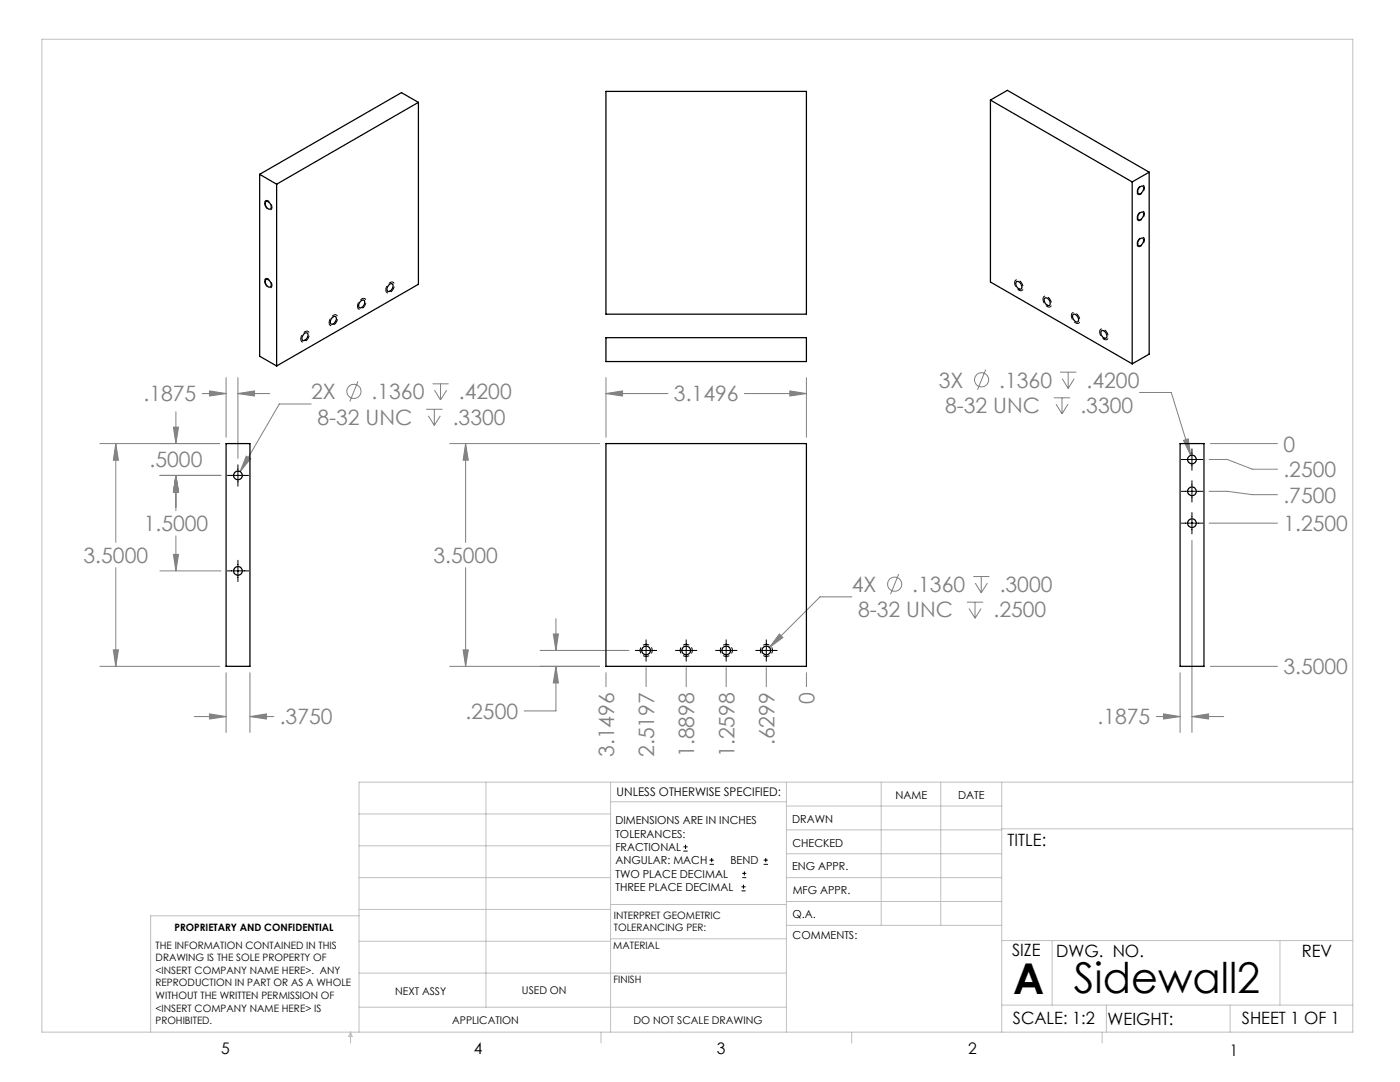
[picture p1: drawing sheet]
<svg xmlns="http://www.w3.org/2000/svg" width="279mm" height="216mm" viewBox="0 0 279 216" stroke-linecap="round" stroke-linejoin="round" font-family="sans-serif">
<g fill="none" stroke="#808080" stroke-width=".2">
<path d="M40.4 78.5h4.7M41.8 78l3.3 .5-3.3 .5zM45.1 75.4v11.8M47.5 78.5l3.3-.5v1zM47.5 78.5h6.3M47.5 75.4v16.1M71.4 76.1l-1.6 4M86.3 76.6h3.2M86.7 77.9l1.2 1.9M87.9 76.6v3.2M89.1 77.9l-1.2 1.9M120.9 78.5l3.3-.5v1z"/>
<path d="M120.9 75.4v11.8M120.9 78.5h12.4M148.6 78.5h12.3M157.6 78l3.3 .5-3.3 .5zM160.9 75.4v11.8M196.7 73.8l-1.6 4M210.3 79.4h3.3M211.6 74.3h3.2M211.9 79.4v3.2M212 75.6l1.2 1.9M213.2 74.3v3.2M214.4 75.6l-1.2 1.9"/>
<path d="M227.4 78.3h6.4l3.8 12.6M19.9 88.5h24M23.1 88.5l.5 3.3h-1zM23.1 88.5v19.7M31.9 94.9h12.2M34.6 85.2h1l-.5 3.3zM35.1 94.9l.5 3.3h-1zM35.1 82.2v6.3M35.1 94.9v7M49.1 91l.9 .5-2.1 2.6zM62.1 80.6h-6.4l-7.8 13.5M85.1 81.7h3.2"/>
<path d="M85.5 83l1.2 1.9M86.7 81.7v3.2M87.9 83l-1.2 1.9M89.7 88.5h30M92.9 88.5l.6 3.3h-1.1zM92.9 88.5v19.7M210.7 80.6l1.2 2M213.1 80.6l-1.2 2M236.2 87.9l.9-.3 .5 3.3zM241.3 91.7h3.6l5 1.9h5.1M241.3 98h3.6l5 .7h5.1M241.5 88.5h13.5"/>
<path d="M23.1 113.3v19.7M31.9 113.9h12.2M34.6 110.6h1l-.5 3.3zM35.1 106.9v7M92.9 113.3v19.7M170 119.1h-6.3l-10.1 10.1M179.4 114.5l-1.7 4.1M194.2 115h3.2M194.6 116.3l1.2 2M195.8 115v3.3M197.1 116.3l-1.3 2M237.9 107.8v38.4"/>
<path d="M241.3 104.4h13.7M19.9 133h24M22.6 129.7h1l-.5 3.3zM45.1 134.2v12M49.9 134.2v12M89.7 133h30M92.4 129.7h1.1l-.6 3.3zM107.8 129.8h17.7M110.4 126.5h1l-.5 3.3zM110.9 133l.5 3.3h-1zM110.9 133v8.9h-6.3M110.9 123.4v6.4"/>
<path d="M120.9 134.2v2.8M128.9 133.2v3.8M136.9 133.2v3.8M144.9 133.2v3.8M152.9 133.2v3.8M155.5 126.5l.7 .7-2.6 2zM160.9 134.2v2.8M193 120.2h3.2M193.4 121.4l1.2 2M194.6 120.2v3.2M195.8 121.4l-1.2 2M235.5 134.2v12"/>
<path d="M241.5 133h13.5M38.8 143h6.3M41.8 142.5l3.3 .5-3.3 .5zM49.9 143l3.3-.5v1zM49.9 143h4.7M230.8 143h4.7M232.2 142.5l3.3 .5-3.3 .5zM237.9 143l3.3-.5v1zM237.9 143h6.3"/>
<circle cx="70.6" cy="78.1" r="1.42"/>
<circle cx="195.9" cy="75.8" r="1.41"/>
<circle cx="178.6" cy="116.6" r="1.4"/>
</g>
<g fill="none" stroke="#000" stroke-width=".2">
<path d="M45.4 94.9h4.2M47.5 92.7v4.3M235.8 98h4.2M235.8 91.7h4.2M237.9 89.6v4.2M237.9 95.9v4.3M45.4 113.9h4.2M47.5 111.8v4.3M235.8 104.4h4.2M237.9 102.3v4.2M126.8 129.8h4.3M128.9 127.7v4.2"/>
<path d="M134.8 129.8h4.3M136.9 127.7v4.2M142.8 129.8h4.3M144.9 127.7v4.2M150.8 129.8h4.3M152.9 127.7v4.2M136.4 169.8h.8M136.4 169h.8M136.8 168.6v.8M141.6 172.5h.9M141.6 171.6h.9M142 171.2v.8"/>
<path d="M148 177.8h.8M148 177h.8M148.1 175.1h.8M148.1 174.3h.8M148.4 176.5v.8M148.6 173.9v.8M152.4 172.5h.8M152.4 171.6h.8M152.8 171.2v.8"/>
</g>
<path d="M226.9 38.3a1.14 1.14 0 0 1 1.4-1.2 1.21 1.21 0 0 1-1.2 1.7l-.2-.5M52.8 56.1a.52 .52 0 0 1 .4-.6 .52 .52 0 0 1 .6 .4 .94 .94 0 0 1 .1 1.5l-.4-.1-.4-.3-.3-.9M52.8 40.5a.52 .52 0 0 1 .4-.5 .52 .52 0 0 1 .6 .3 .94 .94 0 0 1 .1 1.6l-.4-.1-.4-.4-.3-.9M226.9 48.7a1.14 1.14 0 0 1 1.4-1.3 1.21 1.21 0 0 1-1.2 1.7l-.2-.4M226.9 43.5a1.14 1.14 0 0 1 1.4-1.3 1.21 1.21 0 0 1-1.2 1.8l-.2-.5" fill="none" stroke="#000" stroke-width=".2" stroke-dasharray="1.3 .6" stroke-dashoffset="-.1" stroke-linecap="butt"/>
<path d="M77 57.9a1.44 1.44 0 0 1 1.5-1.6 1.39 1.39 0 0 1-1.3 2.1l-.2-.5M202.5 56.4a.6 .6 0 0 1 .5-.6 .6 .6 0 0 1 .7 .4 1.18 1.18 0 0 1 .2 1.8 1.52 1.52 0 0 1-1.4-1.6M208.2 59.7a.6 .6 0 0 1 .4-.7 .6 .6 0 0 1 .7 .5 1.18 1.18 0 0 1 .2 1.8 1.52 1.52 0 0 1-1.3-1.6M60 67.7a1.44 1.44 0 0 1 1.5-1.6 1.39 1.39 0 0 1-1.2 2.1l-.3-.5M65.7 64.4a1.44 1.44 0 0 1 1.4-1.5 1.39 1.39 0 0 1-1.2 2l-.2-.5M71.3 61.1a1.44 1.44 0 0 1 1.5-1.5 1.39 1.39 0 0 1-1.2 2.1l-.3-.6M213.8 63a.6 .6 0 0 1 .5-.7 .6 .6 0 0 1 .7 .4 1.18 1.18 0 0 1 .2 1.8 1.52 1.52 0 0 1-1.4-1.5M219.5 66.2a.6 .6 0 0 1 .5-.6 .6 .6 0 0 1 .6 .4 1.18 1.18 0 0 1 .2 1.8 1.52 1.52 0 0 1-1.3-1.6" fill="none" stroke="#000" stroke-width=".2" stroke-dasharray="1.3 .6" stroke-dashoffset=".5" stroke-linecap="butt"/>
<path d="M127.7 129.8a1.21 1.21 0 0 1 1.8-1.1 1.21 1.21 0 0 1 .1 2.1 1.21 1.21 0 0 1-1.8-.9l-.1-.1M135.7 129.8a1.21 1.21 0 0 1 1.8-1.1 1.21 1.21 0 0 1 .1 2.1 1.21 1.21 0 0 1-1.8-.9l-.1-.1M143.7 129.8a1.21 1.21 0 0 1 1.8-1.1 1.21 1.21 0 0 1 .1 2.1 1.21 1.21 0 0 1-1.8-.9l-.1-.1M151.7 129.8a1.21 1.21 0 0 1 1.8-1.1 1.21 1.21 0 0 1 .1 2.1 1.21 1.21 0 0 1-1.8-.9l-.1-.1" fill="none" stroke="#000" stroke-width=".2" stroke-dasharray="1.3 .6" stroke-dashoffset=".7" stroke-linecap="butt"/>
<g fill="none" stroke="#c0c0c0" stroke-width=".2">
<path d="M8.4 7.8h261.6v198.2h-261.6zM97 156.1v44.9M121.8 156.1v49.9M121.8 160h35.2M157 156.1v49.9M175.9 156.1v28.5M187.7 156.1v28.5M199.9 156.1v49.9M270 156.1h-198.4v49.9M71.6 175.1h50.2M71.6 168.8h50.2M71.6 162.4h50.2"/>
<path d="M157 170.4h42.9M157 165.6h42.9M157 160.8h42.9M157 175.1h42.9M157 179.9h42.9M199.9 165.4h70.1M71.6 194.2h85.4M71.6 187.8h50.2M71.6 181.5h50.2M71.6 182.7h-41.5v23.3M121.8 187.3h35.2M121.8 180.5h35.2"/>
<path d="M157 184.6h42.9M199.9 187.7h70.1M210 187.7v12.9M255.4 187.7v12.9M70 206v2.1M70 206l.3 .8h-.7zM71.6 201h85.4M119.9 206v2.1M170 206v2.1M199.9 200.6h70.1M220 206v2.1M220.8 200.6v5.4"/>
<path d="M245.5 200.6v5.4"/>
</g>
<path d="M155.5 126.5l-1.9 2.7 2.6-2zM157.6 78l3.3 .5-3.3 .5zM120.9 78.5l3.3-.5v1zM92.9 88.5l.6 3.3h-1.1zM92.4 129.7h1.1l-.6 3.3zM110.9 133l.5 3.3h-1zM110.4 126.5h1l-.5 3.3zM49.1 91l-1.2 3.1 2.1-2.6zM34.6 110.6h1l-.5 3.3zM35.1 94.9l.5 3.3h-1zM22.6 129.7h1l-.5 3.3zM23.1 88.5l.5 3.3h-1zM35.1 94.9l.5 3.3h-1zM34.6 85.2h1l-.5 3.3zM47.5 78.5l3.3-.5v1zM41.8 78l3.3 .5-3.3 .5zM41.8 142.5l3.3 .5-3.3 .5zM49.9 143l3.3-.5v1zM236.2 87.9l1.4 3-.5-3.3zM237.9 143l3.3-.5v1zM232.2 142.5l3.3 .5-3.3 .5z" fill="#808080"/>
<g fill="none" stroke="#000" stroke-width=".25">
<path d="M120.9 18.2h40v44.5h-40zM197.7 20l3.3-2 28.3 16.4M197.7 20l28.3 16.3M197.7 20v36.3l28.3 16.3M51.8 34.8l3.4 2M51.8 34.8v36.3l3.4 1.9M55.2 36.8v36.2M83.5 20.4l-3.4-1.9-28.3 16.3M83.5 20.4l-28.3 16.4M83.5 20.4v36.3l-28.3 16.3M226 36.3v36.3M227.4 37.4a.48 .48 0 0 1 .7-.2 .48 .48 0 0 1 .1 .7 .84 .84 0 0 1-1 .7 1.02 1.02 0 0 1 .2-1.2z"/>
<path d="M229.3 34.4l-3.3 1.9M229.3 34.4v36.3l-3.3 1.9M53 55.9a.74 .74 0 0 1 1.1 .6 .48 .48 0 0 1-.1 .7 .48 .48 0 0 1-.7-.2l-.4-.7zM53 40.3a.74 .74 0 0 1 1.1 .7 .48 .48 0 0 1-.1 .7 .48 .48 0 0 1-.7-.2l-.4-.7zM77.7 56.8a.45 .45 0 0 1 .7-.1 .45 .45 0 0 1 0 .7 .7 .7 0 0 1-.4 .6 .7 .7 0 0 1-.7 0 1.18 1.18 0 0 1 .4-1.2zM202.8 56.3a.9 .9 0 0 1 .9 .2 .9 .9 0 0 1 .2 .9 .52 .52 0 0 1-.5 .3 .52 .52 0 0 1-.4-.4l-.3-.7zM208.5 59.5a.94 .94 0 0 1 .9 .4 .94 .94 0 0 1 0 1.1 1.01 1.01 0 0 1-.9-1.5zM227.4 47.8a.48 .48 0 0 1 .7-.3 .48 .48 0 0 1 .1 .8 .84 .84 0 0 1-1 .7 1.02 1.02 0 0 1 .2-1.2zM227.4 42.6a.48 .48 0 0 1 .7-.3 .48 .48 0 0 1 .1 .8 .84 .84 0 0 1-1 .7 1.02 1.02 0 0 1 .2-1.2zM60.7 66.6a.46 .46 0 0 1 .7-.1 .46 .46 0 0 1 0 .7 .74 .74 0 0 1-1.1 .6 1.24 1.24 0 0 1 .4-1.2zM66.3 63.4a.51 .51 0 0 1 .7-.1 .51 .51 0 0 1 0 .8 .64 .64 0 0 1-1 .4v-.6zM71.9 60.2a.49 .49 0 0 1 .7-.3 .49 .49 0 0 1 .1 .7 .76 .76 0 0 1-1.1 .7v-.6z"/>
<path d="M120.9 67.4h40v4.7h-40zM214.1 62.8a.74 .74 0 0 1 1.1 .7 .48 .48 0 0 1-.1 .7 .48 .48 0 0 1-.7-.2l-.3-.5zM219.8 66a.94 .94 0 0 1 .9 .5 .94 .94 0 0 1 0 1 1.04 1.04 0 0 1-.9-1.5zM45.1 88.5h4.8v44.5h-4.8zM120.9 88.5h40v44.5h-40zM235.5 88.5h4.8v44.5h-4.8z"/>
<circle cx="47.5" cy="94.9" r=".86"/>
<circle cx="237.9" cy="91.7" r=".86"/>
<circle cx="237.9" cy="98" r=".86"/>
<circle cx="47.5" cy="113.9" r=".86"/>
<circle cx="237.9" cy="104.4" r=".86"/>
<circle cx="128.9" cy="129.8" r=".86"/>
<circle cx="136.9" cy="129.8" r=".86"/>
<circle cx="144.9" cy="129.8" r=".86"/>
<circle cx="152.9" cy="129.8" r=".86"/>
</g>
<g font-size="8.5">
<text x="202.2" y="198.3">A</text>
<text x="214.3" y="198.1">Sidewall2</text>
</g>
<g font-size="4.2" fill="#808080">
<text x="187.4" y="77.3">3X</text>
<text x="199.4" y="77.3">.1360</text>
<text x="216.9" y="77.3">.4200</text>
<text x="28.6" y="80.1">.1875</text>
<text x="62.1" y="79.6">2X</text>
<text x="74.2" y="79.6">.1360</text>
<text x="91.6" y="79.6">.4200</text>
<text x="134.5" y="80.1">3.1496</text>
<text x="188.6" y="82.4">8-32 UNC</text>
<text x="215.6" y="82.4">.3300</text>
<text x="63.3" y="84.7">8-32 UNC</text>
<text x="90.4" y="84.7">.3300</text>
<text x="29.9" y="93.3">.5000</text>
<text x="256.1" y="90.1">0</text>
<text x="256.1" y="95.2">.2500</text>
<text x="256.1" y="100.3">.7500</text>
<text x="28.7" y="106">1.5000</text>
<text x="256.1" y="106">1.2500</text>
<text x="16.7" y="112.3">3.5000</text>
<text x="86.5" y="112.3">3.5000</text>
<text x="170" y="118.1">4X</text>
<text x="182.1" y="118.1">.1360</text>
<text x="199.5" y="118.1">.3000</text>
<text x="171.3" y="123.2">8-32 UNC</text>
<text x="198.3" y="123.2">.2500</text>
<text x="256.1" y="134.6">3.5000</text>
<text x="92.9" y="143.4">.2500</text>
<text x="162.6" y="140.5" transform="rotate(-90 162.6 140.5)">0</text>
<text x="55.8" y="144.6">.3750</text>
<text x="154.6" y="148.7" transform="rotate(-90 154.6 148.7)">.6299</text>
<text x="219" y="144.6">.1875</text>
<text x="122.5" y="151.1" transform="rotate(-90 122.5 151.1)">3.1496</text>
<text x="130.6" y="151.1" transform="rotate(-90 130.6 151.1)">2.5197</text>
<text x="138.6" y="151.1" transform="rotate(-90 138.6 151.1)">1.8898</text>
<text x="146.6" y="151.1" transform="rotate(-90 146.6 151.1)">1.2598</text>
</g>
<g font-size="3.4">
<text x="201.1" y="168.8">TITLE:</text>
<text x="202" y="190.8">SIZE</text>
<text x="210.8" y="190.9">DWG. NO.</text>
<text x="259.8" y="191">REV</text>
<text x="202.1" y="204.4">SCALE: 1:2</text>
<text x="221" y="204.5">WEIGHT:</text>
<text x="247.8" y="204.4">SHEET 1 OF 1</text>
</g>
<g font-size="3.2">
<text x="44.2" y="210.4">5</text>
<text x="94.6" y="210.3">4</text>
<text x="143.1" y="210.4">3</text>
<text x="193.2" y="210.3">2</text>
<text x="245.4" y="210.6">1</text>
</g>
<text font-size="2.4" x="123.1" y="158.9">UNLESS OTHERWISE SPECIFIED:</text>
<g font-size="2.2">
<text x="178.7" y="159.4">NAME</text>
<text x="191.2" y="159.4">DATE</text>
<text x="122.8" y="164.5">DIMENSIONS ARE IN INCHES</text>
<text x="122.8" y="167.1">TOLERANCES:</text>
<text x="158.1" y="164.2">DRAWN</text>
<text x="122.8" y="169.8">FRACTIONAL</text>
<text x="122.8" y="172.5">ANGULAR: MACH</text>
<text x="145.8" y="172.5">BEND</text>
<text x="158.1" y="173.7">ENG APPR.</text>
<text x="158.2" y="169.1">CHECKED</text>
<text x="122.8" y="175.1">TWO PLACE DECIMAL</text>
<text x="122.8" y="177.8">THREE PLACE DECIMAL</text>
<text x="158.2" y="178.4">MFG APPR.</text>
<text x="158.2" y="183.2">Q.A.</text>
<text x="158.2" y="187.4">COMMENTS:</text>
</g>
<g font-size="2.1">
<text x="78.8" y="198.5">NEXT ASSY</text>
<text x="104.2" y="198.4">USED ON</text>
<text x="90.2" y="204.3">APPLICATION</text>
<text x="126.4" y="204.3">DO NOT SCALE DRAWING</text>
</g>
<g font-size="2">
<text x="34.8" y="185.7">PROPRIETARY AND CONFIDENTIAL</text>
<text x="122.5" y="183.3">INTERPRET GEOMETRIC</text>
<text x="122.5" y="185.9">TOLERANCING PER:</text>
<text x="31.1" y="189.3">THE INFORMATION CONTAINED IN THIS</text>
<text x="31.1" y="191.8">DRAWING IS THE SOLE PROPERTY OF</text>
<text x="122.4" y="189.4">MATERIAL</text>
<text x="31.1" y="194.3">&lt;INSERT COMPANY NAME HERE&gt;. ANY</text>
<text x="31.1" y="196.8">REPRODUCTION IN PART OR AS A WHOLE</text>
<text x="122.4" y="196.2">FINISH</text>
<text x="31.1" y="199.4">WITHOUT THE WRITTEN PERMISSION OF</text>
<text x="31.1" y="201.9">&lt;INSERT COMPANY NAME HERE&gt; IS</text>
<text x="31.1" y="204.4">PROHIBITED.</text>
</g>
</svg>
